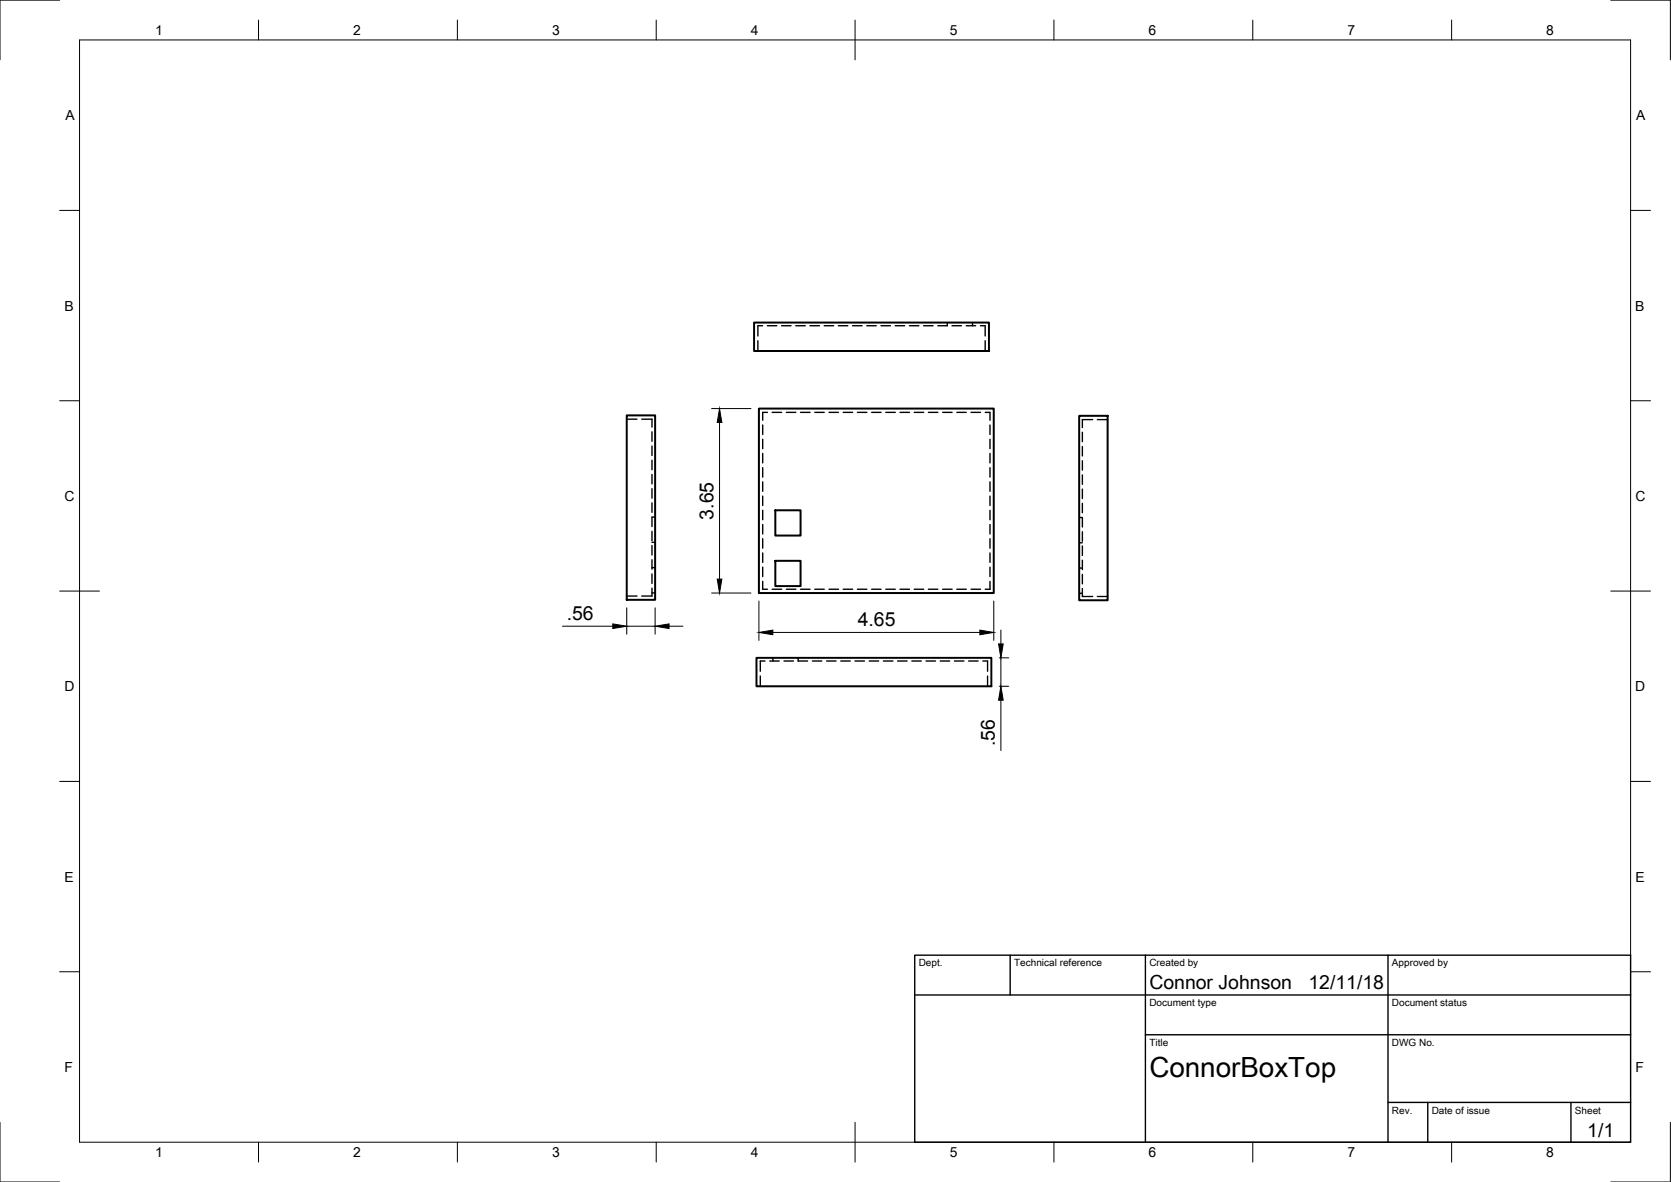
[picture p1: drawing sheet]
<svg xmlns="http://www.w3.org/2000/svg" width="420mm" height="297mm" viewBox="0 0 420 297" stroke-linecap="round" stroke-linejoin="round" font-family="sans-serif">
<!-- layer: Visible -->
<path d="M189.6 81.1h59.1v7.1h-59.1zM157.6 104.4h7.1v46.3h-7.1zM190.8 102.7h59.1v46.3h-59.1zM271.4 104.5h7.1v46.4h-7.1zM194.9 128.2h6.4v6.4h-6.4zM194.9 140.9h6.4v6.4h-6.4zM190.2 165.3h59.1v7.2h-59.1z" fill="none" stroke="#000" stroke-width=".5"/>
<!-- layer: Hidden -->
<g fill="none" stroke="#000" stroke-width=".35">
<path d="M190.6 85.6v2.6M191.8 81.9h-1.2v2.5M192.9 81.9h2.4M196.5 81.9h2.4M200.1 81.9h2.4M203.7 81.9h2.3M207.2 81.9h2.4M210.8 81.9h2.4M214.4 81.9h2.4M217.9 81.9h2.4M221.5 81.9h2.4M225.1 81.9h2.4"/>
<path d="M228.7 81.9h2.3M232.2 81.9h2.4M238.2 81.1v.8h-2.4M239.4 81.9h2.4M242.9 81.9h2.4M244.5 81.1v.8M246.5 81.9h1.2v2.5M247.7 85.6v2.6M157.6 105.3h2.6M161.4 105.3h2.5v2M163.9 108.5v2.4M163.9 112.1v2.4"/>
<path d="M163.9 115.7v2.3M163.9 119.2v2.4M191.8 106.8v2.4M191.8 110.4v2.4M191.8 113.9v2.4M191.8 117.5v2.4M193 103.6h-1.2v2M194.2 103.6h2.3M197.7 103.6h2.4M201.3 103.6h2.4M204.9 103.6h2.4M208.4 103.6h2.4"/>
<path d="M212 103.6h2.4M215.6 103.6h2.4M219.2 103.6h2.3M222.7 103.6h2.4M226.3 103.6h2.4M229.9 103.6h2.4M233.4 103.6h2.4M237 103.6h2.4M240.6 103.6h2.4M244.2 103.6h2.3M247.7 103.6h1.2v2M248.9 106.8v2.4"/>
<path d="M248.9 110.4v2.4M248.9 113.9v2.4M248.9 117.5v2.4M272.2 108.6v2.4M272.2 112.2v2.4M272.2 115.8v2.3M272.2 119.3v2.4M274.7 105.4h-2.5v2M275.9 105.4h2.6M163.9 136.3h.8M163.9 122.8v2.4M163.9 126.4v2.4"/>
<path d="M163.9 133.5v2.4M163.9 137.1v2.4M164.7 129.9h-.8v2.4M191.8 121.1v2.4M191.8 124.7v2.3M191.8 128.2v2.4M191.8 131.8v2.4M191.8 135.4v2.4M191.8 139v2.3M248.9 121.1v2.4M248.9 124.7v2.3M248.9 128.2v2.4"/>
<path d="M248.9 131.8v2.4M248.9 135.4v2.4M248.9 139v2.3M271.4 136.4h.8M271.4 130.1h.8v2.3M272.2 122.9v2.4M272.2 126.5v2.4M272.2 133.6v2.4M272.2 137.2v2.4M157.6 149.8h2.6M163.9 142.6h.8M163.9 149h.8"/>
<path d="M163.9 147.8v2h-2.5M163.9 140.7v2.3M163.9 144.2v2.4M191.8 146.1v2h1.2M191.8 142.5v2.4M194.2 148.1h2.3M197.7 148.1h2.4M201.3 148.1h2.4M204.9 148.1h2.4M208.4 148.1h2.4M212 148.1h2.4M215.6 148.1h2.4"/>
<path d="M219.2 148.1h2.3M222.7 148.1h2.4M226.3 148.1h2.4M229.9 148.1h2.4M233.4 148.1h2.4M237 148.1h2.4M240.6 148.1h2.4M244.2 148.1h2.3M248.9 142.5v2.4M248.9 146.1v2h-1.2M271.4 149.1h.8M271.4 142.8h.8"/>
<path d="M272.2 140.8v2.4M272.2 144.3v2.4M272.2 147.9v2h2.5M275.9 149.9h2.6M191.2 169.9v2.6M192.4 166.1h-1.2v2.6M193.5 166.1h2.4M194.3 165.3v.8M197.1 166.1h2.4M200.7 165.3v.8h2.4M204.3 166.1h2.3M207.8 166.1h2.4"/>
<path d="M211.4 166.1h2.4M215 166.1h2.4M218.6 166.1h2.3M222.1 166.1h2.4M225.7 166.1h2.4M229.3 166.1h2.3M232.8 166.1h2.4M236.4 166.1h2.4M240 166.1h2.4M243.6 166.1h2.3M247.1 166.1h1.2v2.6M248.3 169.9v2.6"/>
</g>
<!-- layer: Border -->
<g fill="none" stroke="#000" stroke-width=".25">
<path d="M15 0h-15v15M20 10h390v277h-390zM65 5v5M115 5v5M165 5v5M215 5v10M265 5v5M315 5v5M365 5v5M405 0h15v15M15 52.9h5M410 52.9h5"/>
<path d="M15 100.7h5M410 100.7h5M15 148.5h10M405 148.5h10M15 196.4h5M410 196.4h5M15 244.2h5M410 244.2h5M0 282v15h15M65 287v5M115 287v5M165 287v5"/>
<path d="M215 282v10M265 287v5M315 287v5M365 287v5M420 282v15h-15"/>
</g>
<!-- layer: TitleBlock -->
<path d="M230 240h180v47h-180zM230 250h180M254 240v10M288 240v47M349 240v47M288 260h122M349 277h61M359 277v10M395 277v10" fill="none" stroke="#000" stroke-width=".35"/>
<!-- layer: Dimensions -->
<g fill="none" stroke="#000" stroke-width=".25">
<path d="M178.9 102.7h9.9M180.9 106.2v39.3M141.4 157.4h12.7M157.6 152.7v6.7M157.6 157.4h7.1M164.7 152.7v6.7M168.2 157.4h3.5M178.9 149h9.9M190.8 151v9.9M194.3 158.9h52.1M249.9 151v9.9M251.7 158.3v3.5"/>
<path d="M251.3 165.3h2.4M251.3 172.5h2.4M251.7 165.3v7.2M251.7 176v12.6"/>
</g>
<path d="M180.9 102.7l.6 3.5h-1.2zM154.1 156.8l3.5 .6-3.5 .6zM164.7 157.4l3.5-.6v1.2zM180.3 145.5h1.2l-.6 3.5zM190.8 158.9l3.5-.6v1.2zM246.4 158.3l3.5 .6-3.5 .6zM251.1 161.8h1.1l-.5 3.5zM251.7 172.5l.5 3.5h-1.1z" fill="#000" stroke="#000" stroke-width=".25"/>
<text font-size="7" x="289" y="270.5">ConnorBoxTop</text>
<g font-size="4.9">
<text x="179.4" y="130.6" transform="rotate(-90 179.4 130.6)">3.65</text>
<text x="142.5" y="155.8">.56</text>
<text x="215.7" y="157.4">4.65</text>
<text x="250.1" y="187.6" transform="rotate(-90 250.1 187.6)">.56</text>
<text x="289" y="248.5">Connor Johnson</text>
<text x="329" y="248.5">12/11/18</text>
<text x="399.1" y="285.6">1/1</text>
</g>
<g font-size="3.5">
<text x="39" y="8.8">1</text>
<text x="88.8" y="8.8">2</text>
<text x="138.8" y="8.8">3</text>
<text x="188.7" y="8.8">4</text>
<text x="238.8" y="8.8">5</text>
<text x="288.7" y="8.8">6</text>
<text x="338.8" y="8.8">7</text>
<text x="388.8" y="8.8">8</text>
<text x="16.4" y="30.2">A</text>
<text x="411.4" y="30.2">A</text>
<text x="16.2" y="78">B</text>
<text x="411.2" y="78">B</text>
<text x="16.2" y="125.9">C</text>
<text x="411.2" y="125.9">C</text>
<text x="16.2" y="173.7">D</text>
<text x="411.2" y="173.7">D</text>
<text x="16.2" y="221.5">E</text>
<text x="411.2" y="221.5">E</text>
<text x="16.2" y="269.4">F</text>
<text x="411.2" y="269.4">F</text>
<text x="39" y="290.8">1</text>
<text x="88.8" y="290.8">2</text>
<text x="138.8" y="290.8">3</text>
<text x="188.7" y="290.8">4</text>
<text x="238.8" y="290.8">5</text>
<text x="288.7" y="290.8">6</text>
<text x="338.8" y="290.8">7</text>
<text x="388.8" y="290.8">8</text>
</g>
<g font-size="2.5">
<text x="231" y="242.8">Dept.</text>
<text x="255" y="242.8">Technical reference</text>
<text x="289" y="242.8">Created by</text>
<text x="350" y="242.8">Approved by</text>
<text x="289" y="252.8">Document type</text>
<text x="350" y="252.8">Document status</text>
<text x="289" y="262.8">Title</text>
<text x="350" y="262.8">DWG No.</text>
<text x="350" y="279.8">Rev.</text>
<text x="360" y="279.8">Date of issue</text>
<text x="396" y="279.8">Sheet</text>
</g>
</svg>
